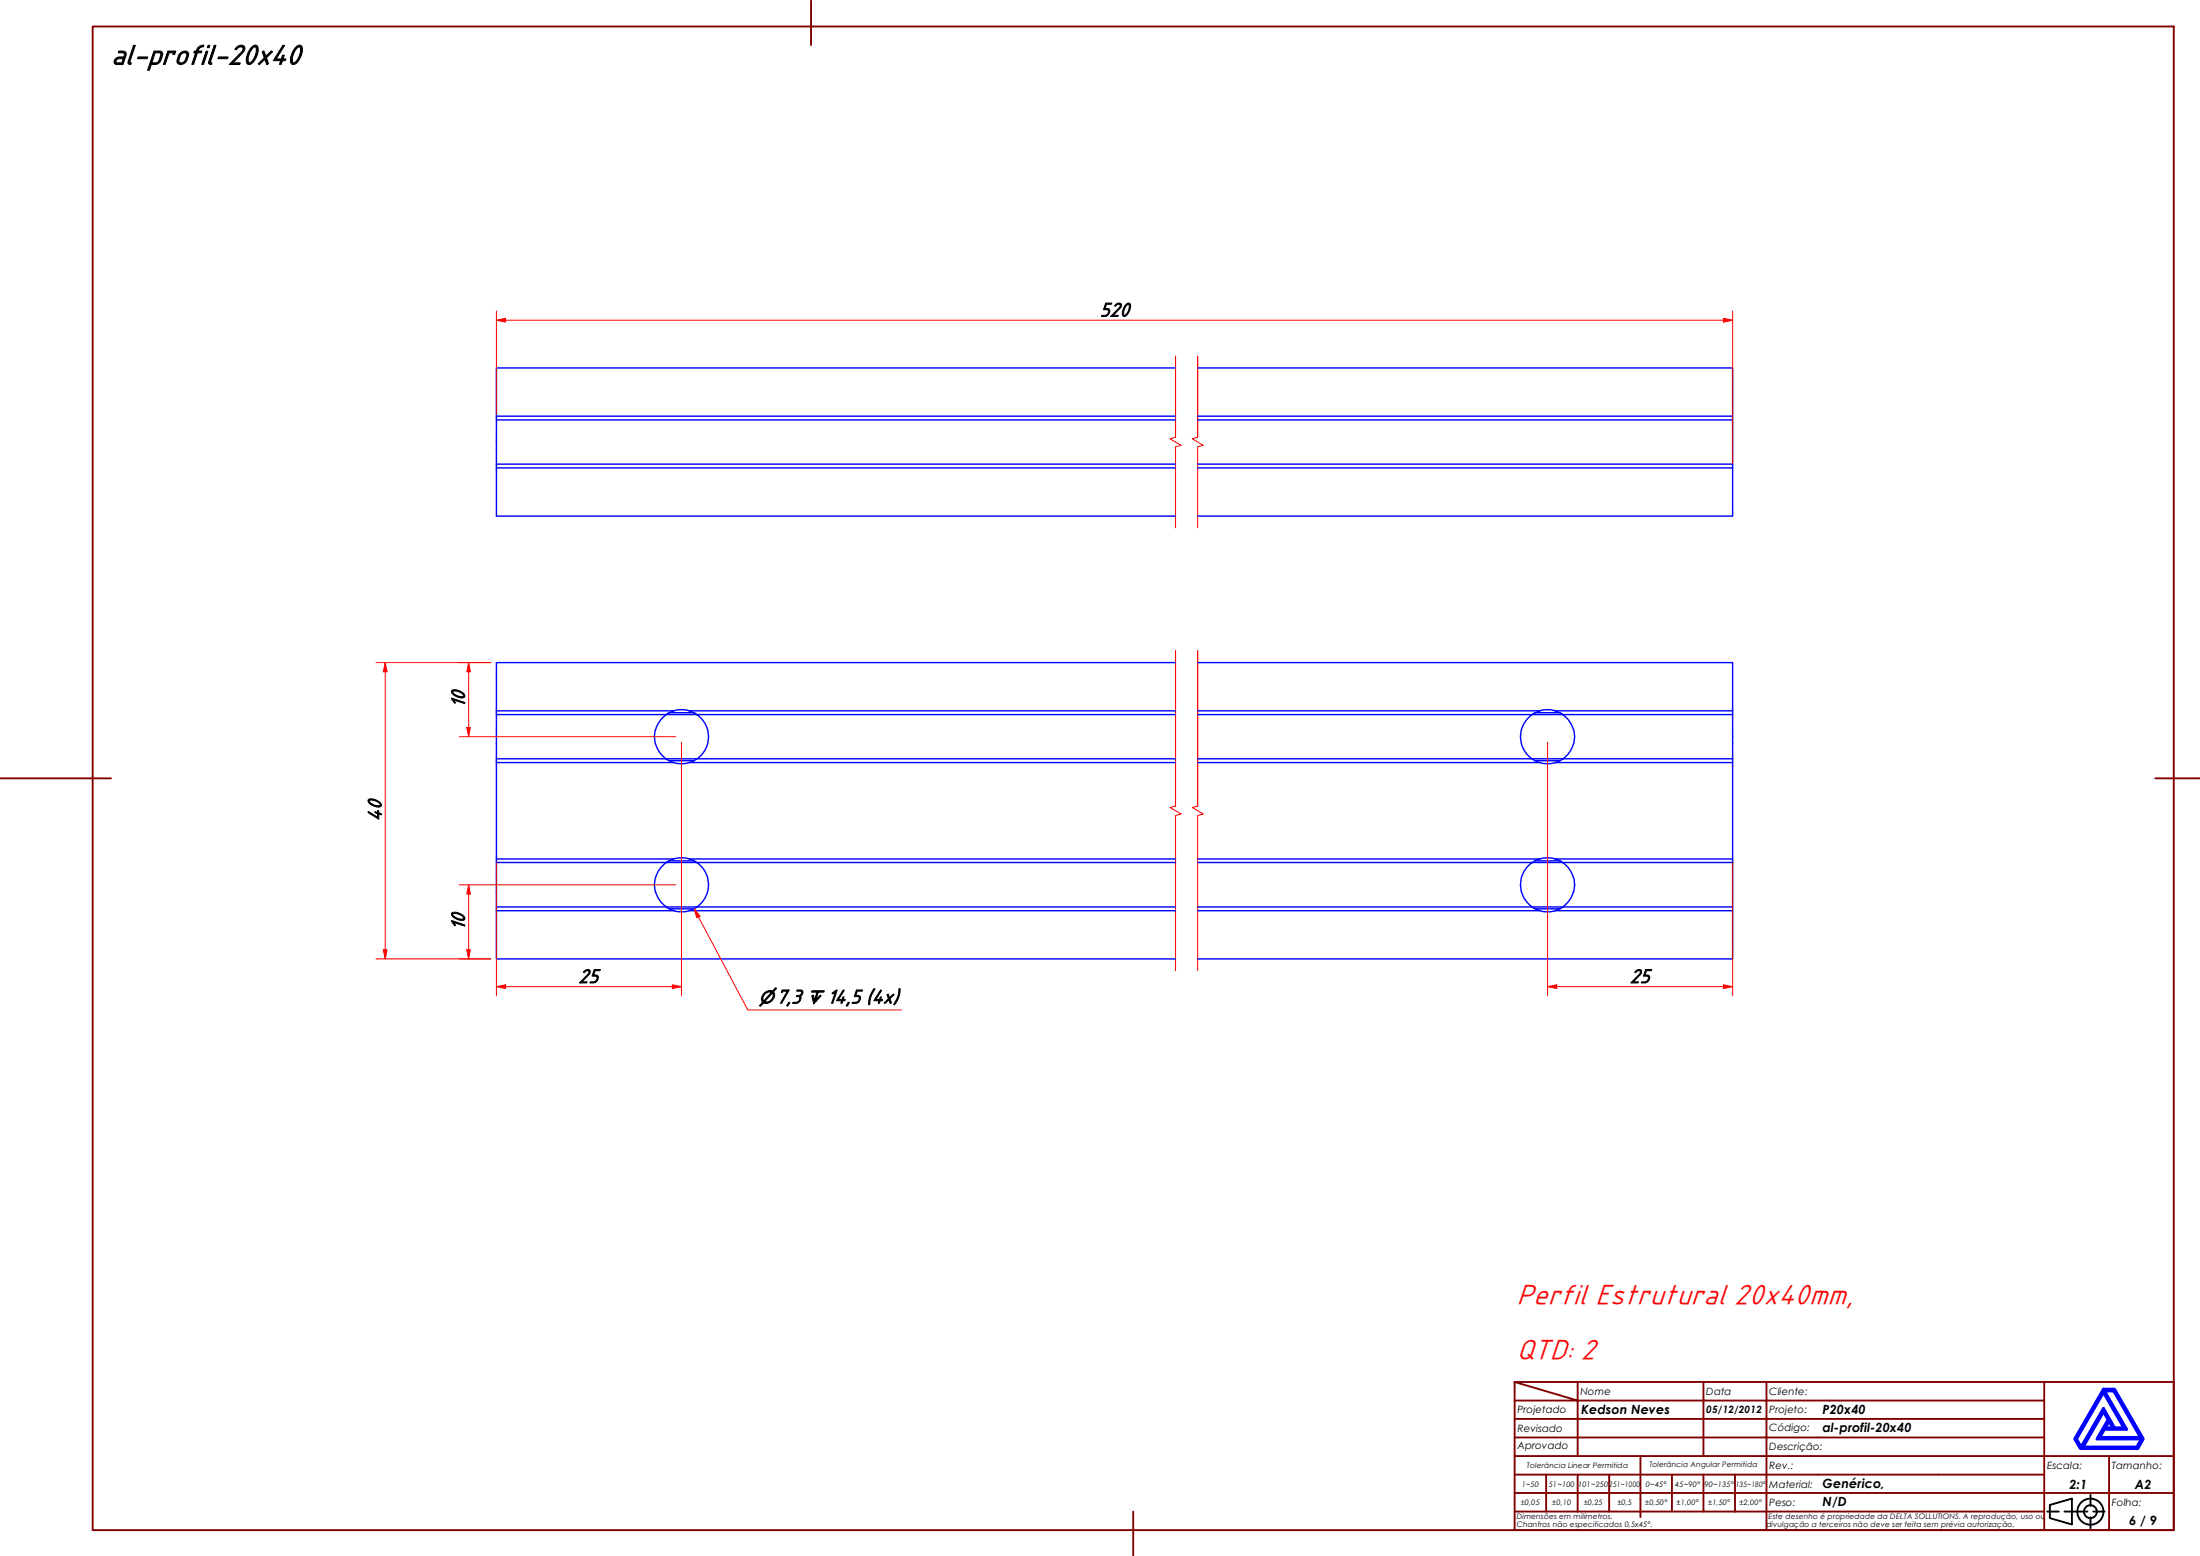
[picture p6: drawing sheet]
<svg xmlns="http://www.w3.org/2000/svg" width="594mm" height="420mm" viewBox="0 0 594 420" stroke-linecap="round" stroke-linejoin="round" font-family="sans-serif">
<!-- layer: Linha Corte (ABNT) -->
<path d="M317.4 118.1v-21.9v21.9l-1.5 .4 3.1 1.7-1.6 .4v21.9M323.4 118.1v-21.9v21.9l-1.5 .4 3 1.7-1.5 .4v21.9M317.4 217.7v-42v42l-1.5 .3 3.1 1.8-1.6 .4v41.9M323.4 217.7v-42v42l-1.5 .3 3 1.8-1.5 .4v41.9" fill="none" stroke="#f00" stroke-width=".27"/>
<!-- layer: Visible (ABNT) -->
<g fill="none" stroke="#00f" stroke-width=".38">
<path d="M317.4 99.4h-183.4v13M323.4 99.4h144.5v13h-144.5M317.4 113.4h-183.4v26h183.4M317.4 112.4h-183.4v1M467.9 112.4v1h-144.5M467.9 113.4v11.9M134 126.3h183.4M134 125.3h183.4M323.4 126.3h144.5v13.1h-144.5M323.4 125.3h144.5v1M317.4 178.9h-183.4v80h183.4M323.4 178.9h144.5v80h-144.5"/>
<path d="M134 191.9h47.9a7.1 7.1 0 0 1 4.2 0h131.3M134 193h183.4M177 197a7.2 7.2 0 0 0 2.9 7.9M179.9 193l-1.6 1.5-.7 1.2-.6 1.4M180.5 192.5l-.6 .5M180.7 192.4h6.8M182 192l-1.4 .6M186.1 192l1.5 .6M187.5 192.5l.7 .5M188.2 193l1.1 .9 .9 1.2 .9 2M191.1 197a7.3 7.3 0 0 1-2.9 7.9M323.4 191.9h92.4a6.9 6.9 0 0 1 4.1 0h48"/>
<path d="M323.4 193h144.5M410.8 197a7.3 7.3 0 0 0 2.9 7.9M413.7 193l-1.6 1.5-.7 1.2-.6 1.4M414.4 192.5l-.7 .5M414.5 192.4h6.8M415.8 192l-1.4 .6M419.9 192l1.5 .6M421.4 192.5l.6 .5M422 193l1.1 .9 .9 1.2 .9 2M424.9 197l.3 1.7-.3 2.1M134 205.9h47.9a7.1 7.1 0 0 0 4.2 0M134 204.9h183.4"/>
<path d="M179.9 204.9l.6 .4M180.6 205.3l1.4 .6M180.7 205.4h6.8M186.1 205.9h131.3M188.2 204.9l-2.1 1M323.4 204.9h144.5M323.4 205.9h92.4M413.7 204.9l2.1 1M414.5 205.4h6.8M415.8 205.9a6.9 6.9 0 0 0 4.1 0M419.9 205.9h48M422 204.9l-2.1 1"/>
<path d="M424.9 200.9l-.5 1.3-.8 1.2-1.6 1.5M134 231.9h47.9a7.1 7.1 0 0 1 4.2 0h131.3M134 232.9h183.4M180.5 232.5a7.2 7.2 0 0 0-.6 12.4M180.7 232.5h6.8M182 231.9l-1.4 .6M186.1 231.9l1.1 .4a7.3 7.3 0 0 1 4.1 6.4 7.3 7.3 0 0 1-3.1 6.2M323.4 231.9h92.4a6.9 6.9 0 0 1 4.1 0h48M323.4 232.9h144.5M414.5 232.5h6.8M415.8 231.9l-1.1 .4a7.3 7.3 0 0 0-4.1 6.4 7.3 7.3 0 0 0 3.1 6.2M419.9 231.9l.4 .1a7 7 0 0 1 4.6 5"/>
<path d="M424.9 237l.3 1.7-.3 2.1M134 245.9h47.9a7.1 7.1 0 0 0 4.2 0h131.3M134 244.9h183.4M179.9 244.9l.6 .4M180.6 245.3l1.4 .6M180.7 245.4h6.8M187.6 245.3l-1.5 .6M188.2 244.9l-.7 .4M323.4 245.9h92.4a6.9 6.9 0 0 0 4.1 0h48M323.4 244.9h144.5M413.7 244.9l.7 .4M414.4 245.3l1.4 .6"/>
<path d="M414.5 245.4h6.8M421.4 245.3l-1.5 .6M422 244.9l-.6 .4M424.9 240.8l-.5 1.4-.8 1.2-1.6 1.5"/>
</g>
<!-- layer: Borda A3/A4 (ABNT) -->
<g fill="none" stroke="#800000" stroke-width=".51">
<path d="M25 7.2h562v406h-562zM219 .2v12M0 210.2h30M582 210.2h12M409 373.2l17 5h-17M409 373.2h178v40h-178zM426 378.2h34v4.9h17M426 378.2v15M426 373.2v5M460 373.2v5h17v4.9M477 373.2v5h75M552 373.2v20h-143"/>
<path d="M409 383.1h51v10.1M409 398.2h17M417.5 398.2v10M434.5 398.2h-8.5v10M443 393.2v16.5M451.5 398.2v10h-42.5M460 398.2v10h8.5M468.5 398.2v10M477 398.2h-42.5v10M477 383.1v5.1h-68M477 398.2v10h75M477 383.1h75"/>
<path d="M477 398.2h75M552 388.2h-75v10M569.5 393.2v9.9h17.5M587 393.2h-35v9.9h17.5v10.1M306 408.2v12M409 403.1h143v10.1M451.5 408.2h8.5M468.5 408.2h8.5v5"/>
</g>
<path d="M568 376l5.5 9.6h-2.5l-3-5.3-6 10.5-1.3-2.3zM568 375.1h3l7.7 13.4-1.4 2.6h-15.5l-1.5-2.6zM568.3 375.6h2.5l7.2 12.6h-11l1.3-2.3h5.9zM568 381.2l1.3 2.1-3 5.2h12l-1.3 2.3h-14.5zM569.5 383.8l1 1.8h-2z" fill="none" stroke="#00f" stroke-width=".83"/>
<!-- layer: 0 -->
<path d="M561.8 391.1h15.5" fill="none" stroke="#000" stroke-width=".27"/>
<g fill="none" stroke="#000" stroke-width=".51">
<path d="M552.8 408.2h3.1M553.5 406.4l6-1.7v6.9l-6-1.7zM557.5 408.2h6.2M564.5 403.6v3M564.5 409.7v3M565.3 408.2h3"/>
<circle cx="564.5" cy="408.2" r="3.5"/>
<circle cx="564.5" cy="408.2" r="1.75"/>
</g>
<path d="M134 266.4h2.5" fill="none" stroke="#f00" stroke-width=".27"/>
<path d="M134 266.4l2.5-.5v1z" fill="#f00"/>
<path d="M134 266.4l2.5-.5v1zM181.5 266.4h2.5" fill="none" stroke="#f00" stroke-width=".27"/>
<path d="M181.5 265.9l2.5 .5-2.5 .5z" fill="#f00"/>
<path d="M126.6 178.9v2.5M184 200.4v68.5M134 233v35.9M136.5 266.4h45M181.5 265.9l2.5 .5-2.5 .5z" fill="none" stroke="#f00" stroke-width=".27"/>
<path d="M126.6 178.9l.4 2.5h-1z" fill="#f00"/>
<path d="M126.6 178.9l.4 2.5h-1zM126.6 196.4v2.5" fill="none" stroke="#f00" stroke-width=".27"/>
<path d="M126 196.4h1l-.4 2.5z" fill="#f00"/>
<path d="M124 178.9h8.5M124 198.9h58.5M126 196.4h1l-.4 2.5zM126.6 181.4v15M126.6 238.9v2.5" fill="none" stroke="#f00" stroke-width=".27"/>
<path d="M126.6 238.9l.4 2.5h-1z" fill="#f00"/>
<path d="M126.6 238.9l.4 2.5h-1zM126.6 256.5v2.4" fill="none" stroke="#f00" stroke-width=".27"/>
<path d="M126 256.5h1l-.4 2.4z" fill="#f00"/>
<path d="M124 238.9h58.5M124 258.9h8.5M126 256.5h1l-.4 2.4zM126.6 241.4v15.1M417.9 266.4h2.5" fill="none" stroke="#f00" stroke-width=".27"/>
<path d="M417.9 266.4l2.5-.5v1z" fill="#f00"/>
<path d="M417.9 266.4l2.5-.5v1zM465.4 266.4h2.5" fill="none" stroke="#f00" stroke-width=".27"/>
<path d="M465.4 265.9l2.5 .5-2.5 .5z" fill="#f00"/>
<path d="M104 178.9v2.5M417.9 200.4v68.5M467.9 233v35.9M420.4 266.4h45M465.4 265.9l2.5 .5-2.5 .5z" fill="none" stroke="#f00" stroke-width=".27"/>
<path d="M104 178.9l.5 2.5h-1z" fill="#f00"/>
<path d="M104 178.9l.5 2.5h-1zM104 256.5v2.4" fill="none" stroke="#f00" stroke-width=".27"/>
<path d="M103.5 256.5h1l-.5 2.4z" fill="#f00"/>
<path d="M134 86.5h2.5M101.5 178.9h31M104 181.4v75.1M101.5 258.9h31M103.5 256.5h1l-.5 2.4z" fill="none" stroke="#f00" stroke-width=".27"/>
<path d="M134 86.5l2.5-.5v1z" fill="#f00"/>
<path d="M134 86.5l2.5-.5v1zM465.4 86.5h2.5" fill="none" stroke="#f00" stroke-width=".27"/>
<path d="M465.4 86l2.5 .5-2.5 .5z" fill="#f00"/>
<path d="M134 84v27.9M136.5 86.5h328.9M465.4 86l2.5 .5-2.5 .5zM467.9 84v41.3" fill="none" stroke="#f00" stroke-width=".27"/>
<path d="M187.5 245.4l1.1 2.2" fill="none" stroke="#f00" stroke-width=".27"/>
<path d="M187.5 245.4l1.5 2-.8 .4z" fill="#f00"/>
<path d="M187.5 245.4l1.5 2-.8 .4zM188.6 247.6l13.3 25.1h41.6" fill="none" stroke="#f00" stroke-width=".27"/>
<g font-size="8.2" fill="#f00">
<text x="409.6" y="352">Perfil Estrutural 20x40mm,</text>
<text x="409.6" y="366.9">QTD: 2</text>
</g>
<text font-size="8.1" x="30" y="17.3">al-profil-20x40</text>
<g font-size="5.6">
<text x="297" y="85.4">520</text>
<text x="125.5" y="191.2" transform="rotate(-90 125.5 191.2)">10</text>
<text x="102.9" y="221.8" transform="rotate(-90 102.9 221.8)">40</text>
<text x="125.5" y="251.2" transform="rotate(-90 125.5 251.2)">10</text>
<text x="156.2" y="265.3">25</text>
<text x="440.1" y="265.3">25</text>
<text x="209.6" y="270.9">7,3</text>
<text x="223.4" y="270.9">14,5 (4x)</text>
</g>
<g font-size="4.8">
<text x="204.9" y="270.9">⌀</text>
<text x="217.8" y="270.9">↧</text>
</g>
<g font-size="3.4">
<text x="427" y="381.9">Kedson Neves</text>
<text x="492.1" y="381.9">P20x40</text>
<text x="492.1" y="386.6">al-profil-20x40</text>
<text x="492.1" y="401.9">Genérico,</text>
<text x="558.8" y="401.9">2:1</text>
<text x="576.5" y="401.9">A2</text>
<text x="492.1" y="406.7">N/D</text>
<text x="575" y="411.7">6 / 9</text>
</g>
<g font-size="2.7">
<text x="426.8" y="376.7">Nome</text>
<text x="460.8" y="376.7">Data</text>
<text x="477.8" y="376.7">Cliente:</text>
<text x="409.8" y="381.4">Projetado</text>
<text x="460.8" y="381.5">05/12/2012</text>
<text x="477.8" y="381.4">Projeto:</text>
<text x="409.8" y="386.7">Revisado</text>
<text x="477.8" y="386.4">Código:</text>
<text x="409.8" y="391.4">Aprovado</text>
<text x="477.8" y="391.5">Descrição:</text>
<text x="477.8" y="401.7">Material:</text>
<text x="477.8" y="396.7">Rev.:</text>
<text x="552.8" y="396.7">Escala:</text>
<text x="570.3" y="396.7">Tamanho:</text>
<text x="477.8" y="406.6">Peso:</text>
<text x="570.3" y="406.7">Folha:</text>
</g>
<g font-size="2">
<text x="410.9" y="401.4">1~50</text>
<text x="412.3" y="396.4">Tolerância Linear Permitida</text>
<text x="418.2" y="401.4">51~100</text>
<text x="426.1" y="401.4">101~250</text>
<text x="434.5" y="401.4">251~1000</text>
<text x="444.4" y="401.4">0~45°</text>
<text x="445.4" y="396.2">Tolerância Angular Permitida</text>
<text x="452.4" y="401.4">45~90°</text>
<text x="460.3" y="401.4">90~135°</text>
<text x="468.7" y="401.4">135~180°</text>
<text x="410.7" y="406.3">±0,05</text>
<text x="419.2" y="406.3">±0,10</text>
<text x="427.7" y="406.3">±0,25</text>
<text x="436.8" y="406.3">±0,5</text>
<text x="444.2" y="406.3">±0,50°</text>
<text x="452.8" y="406.3">±1,00°</text>
<text x="461.3" y="406.3">±1,50°</text>
<text x="469.7" y="406.3">±2,00°</text>
<text x="409.6" y="410.2">Dimensões em milímetros.</text>
<text x="409.6" y="412.3">Chanfros não especificados 0,5x45°.</text>
<text x="477" y="412.3">divulgação a terceiros não deve ser feita sem prévia autorização.</text>
<text x="477.6" y="410.2">Este desenho é propriedade da DELTA SOLLUTIONS. A reprodução, uso ou</text>
</g>
</svg>
